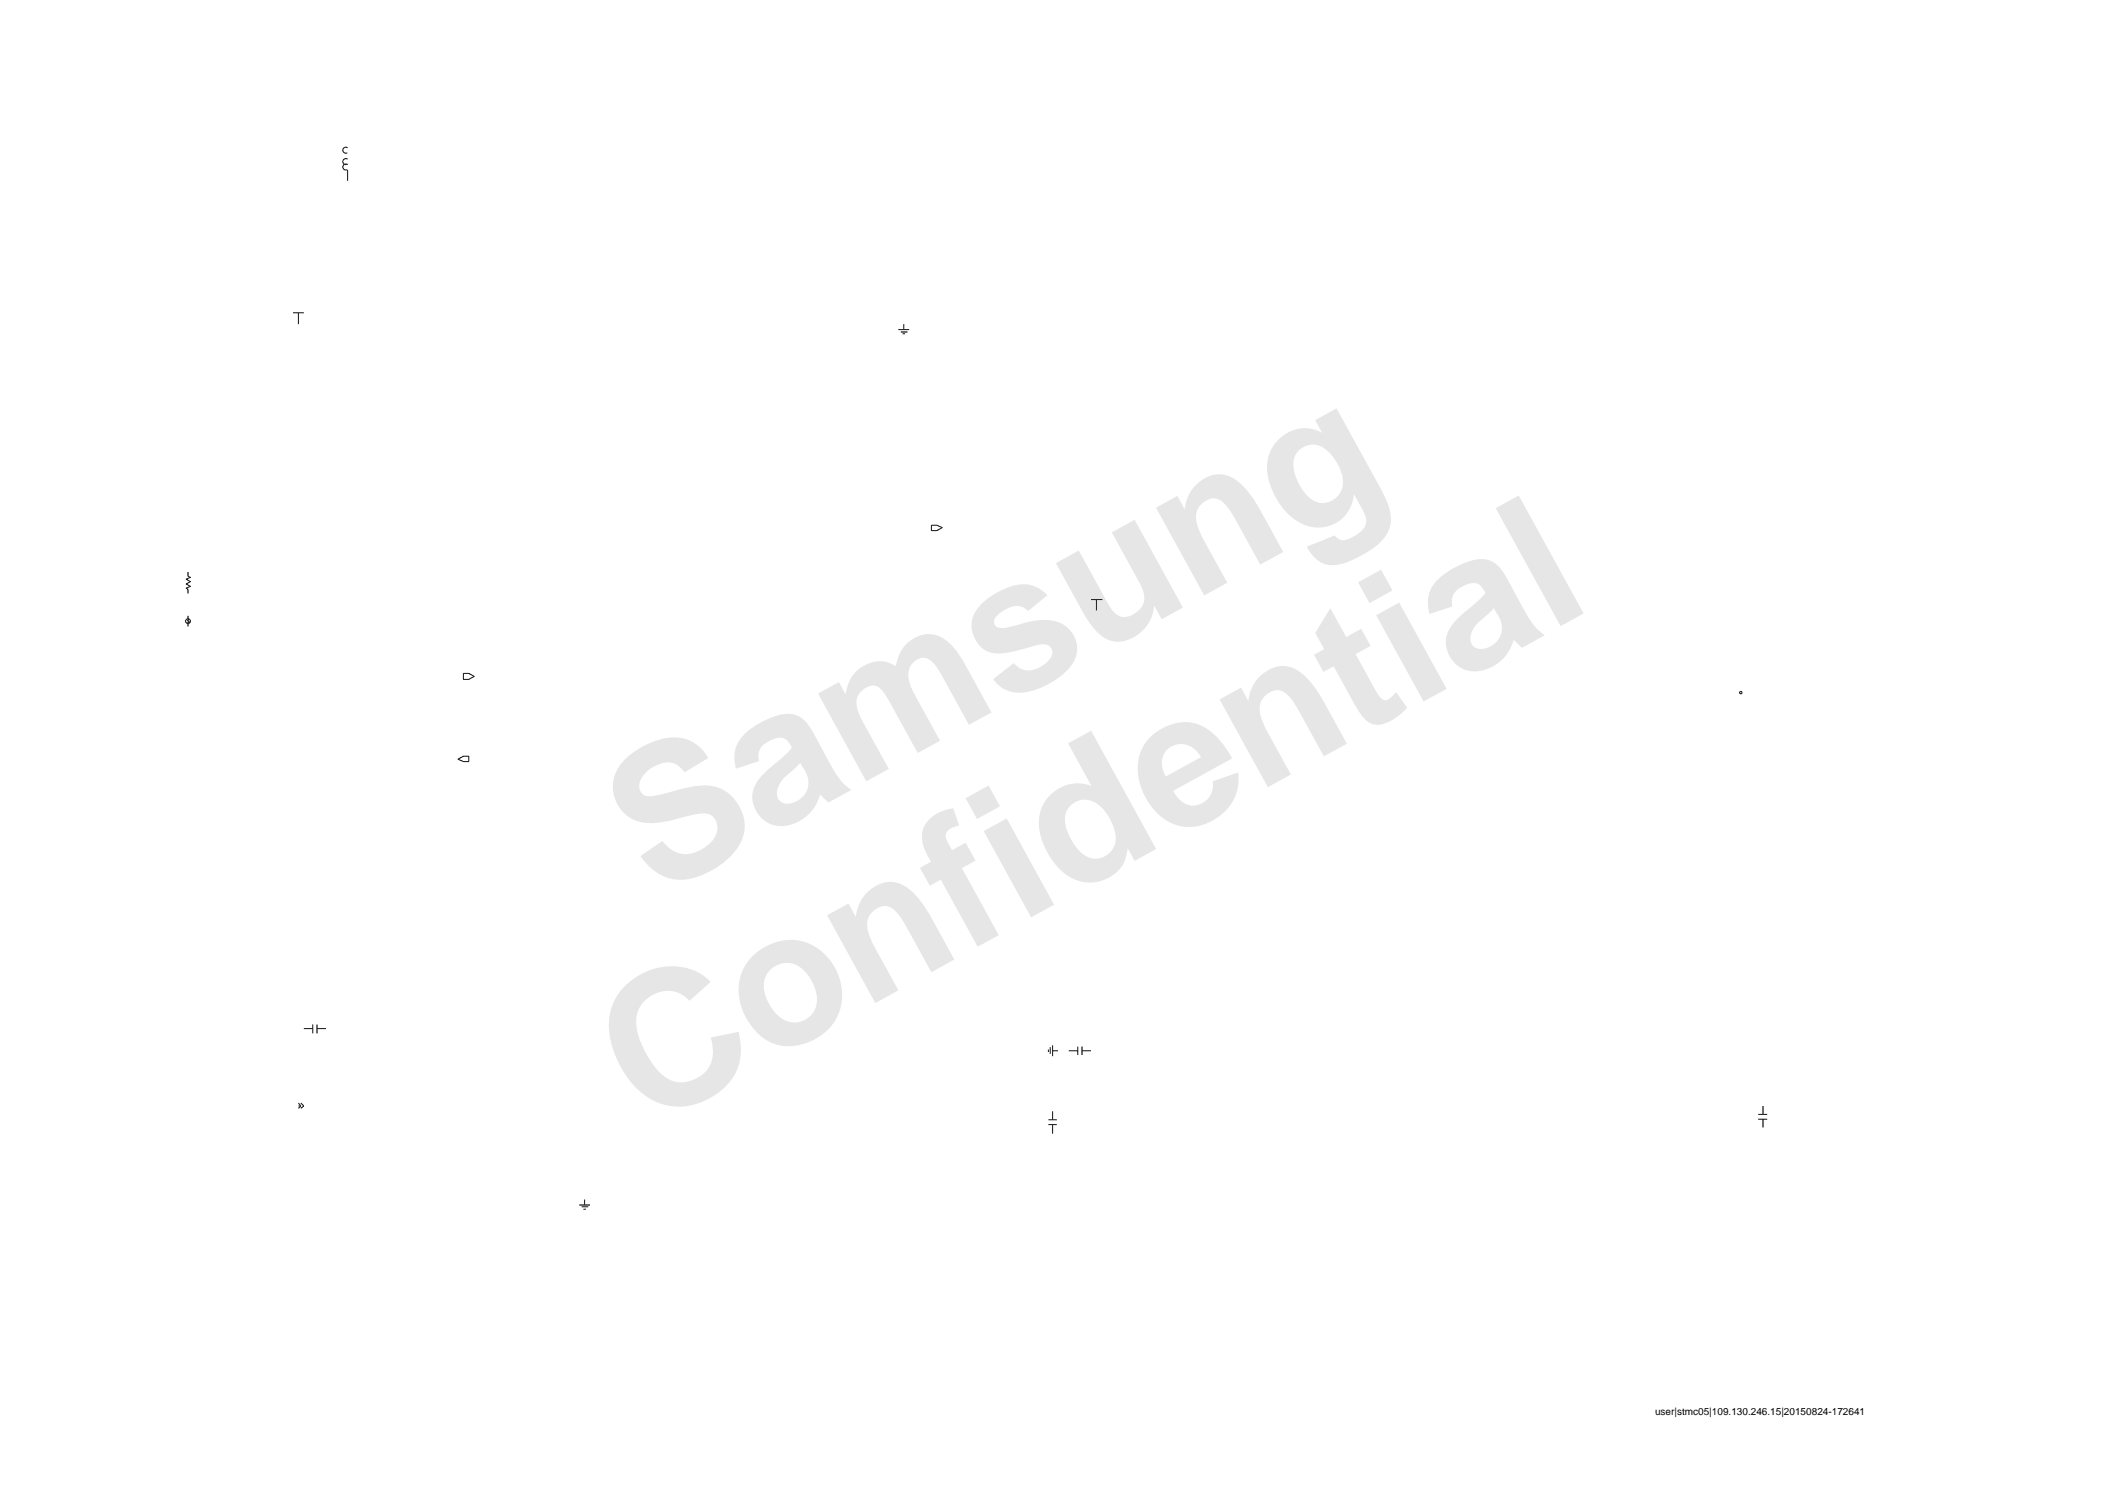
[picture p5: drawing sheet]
<svg xmlns="http://www.w3.org/2000/svg" width="297mm" height="210mm" viewBox="0 0 297 210" stroke-linecap="round" stroke-linejoin="round" font-family="sans-serif">
<g fill="none" stroke="#000" stroke-width=".14">
<path d="M49.1 24v1.5M49.1 22.5a.42 .42 0 0 0-.7 .3 .42 .42 0 0 0 .6 .4M49.1 20.9a.42 .42 0 0 0-.7 .3 .42 .42 0 0 0 .6 .4M49.1 23.2a.42 .42 0 0 0-.7 .3 .42 .42 0 0 0 .6 .4M41.3 44.1h1.6M42.1 44.1v1.6M126.8 46.5h1.5M127.1 46.8h.9M127.4 47.1h.3M127.5 45.7v.8M131.4 74.1h.8l.8 .4-.8 .4h-.8zM26.5 80.7v.6l.4 .2-.6 .2 .6 .4-.6 .3 .6 .3-.6 .3 .2 .2v.6"/>
<path d="M26.5 86.9v.4l.2 .1-.3 .2 .3 .1-.3 .2 .1 .5M65.4 95h.8l.7 .4-.7 .5h-.8zM154 84.6h1.6M154.7 84.6v1.5M64.6 107.1l.8-.4h.8v.8h-.8zM42.1 155.6l.3 .5M42.1 156.1h.3M42.4 155.6l.5 .5-.5 .3M42.4 156.1l-.3 .3M42.9 145.1h1.2M44.1 144.6v1.2M44.7 145.1h1.3"/>
<path d="M44.7 144.6v1.2M147.9 148.1v.3M147.9 158.7h1.2M147.9 158h1.2M148.2 147.8v.9M148.5 148.3h.8M148.5 147.5v1.5M148.5 156.8v1.2M148.5 158.7v1.3M150.8 148.3h1.3M152.1 147.7v1.2M152.7 148.3h1.3"/>
<path d="M152.7 147.7v1.2M248.1 157.9h1.3M248.1 157.3h1.3M248.8 156.1v1.2M248.8 157.9v1.2M81.7 170h1.6M82.1 170.3h.9M82.3 170.6h.4M82.5 169.3v.7"/>
<circle cx="26.5" cy="87.7" r=".34"/>
<circle cx="245.6" cy="97.7" r=".17"/>
</g>
<g font-size="26.5" fill="#e6e6e6">
<text x="92.4" y="126.7" transform="rotate(-29 92.4 126.7)">Samsung</text>
<text x="91.1" y="159.4" transform="rotate(-29 91.1 159.4)">Confidential</text>
</g>
<text font-size="1.4" x="233.5" y="199.7">user|stmc05|109.130.246.15|20150824-172641</text>
</svg>
